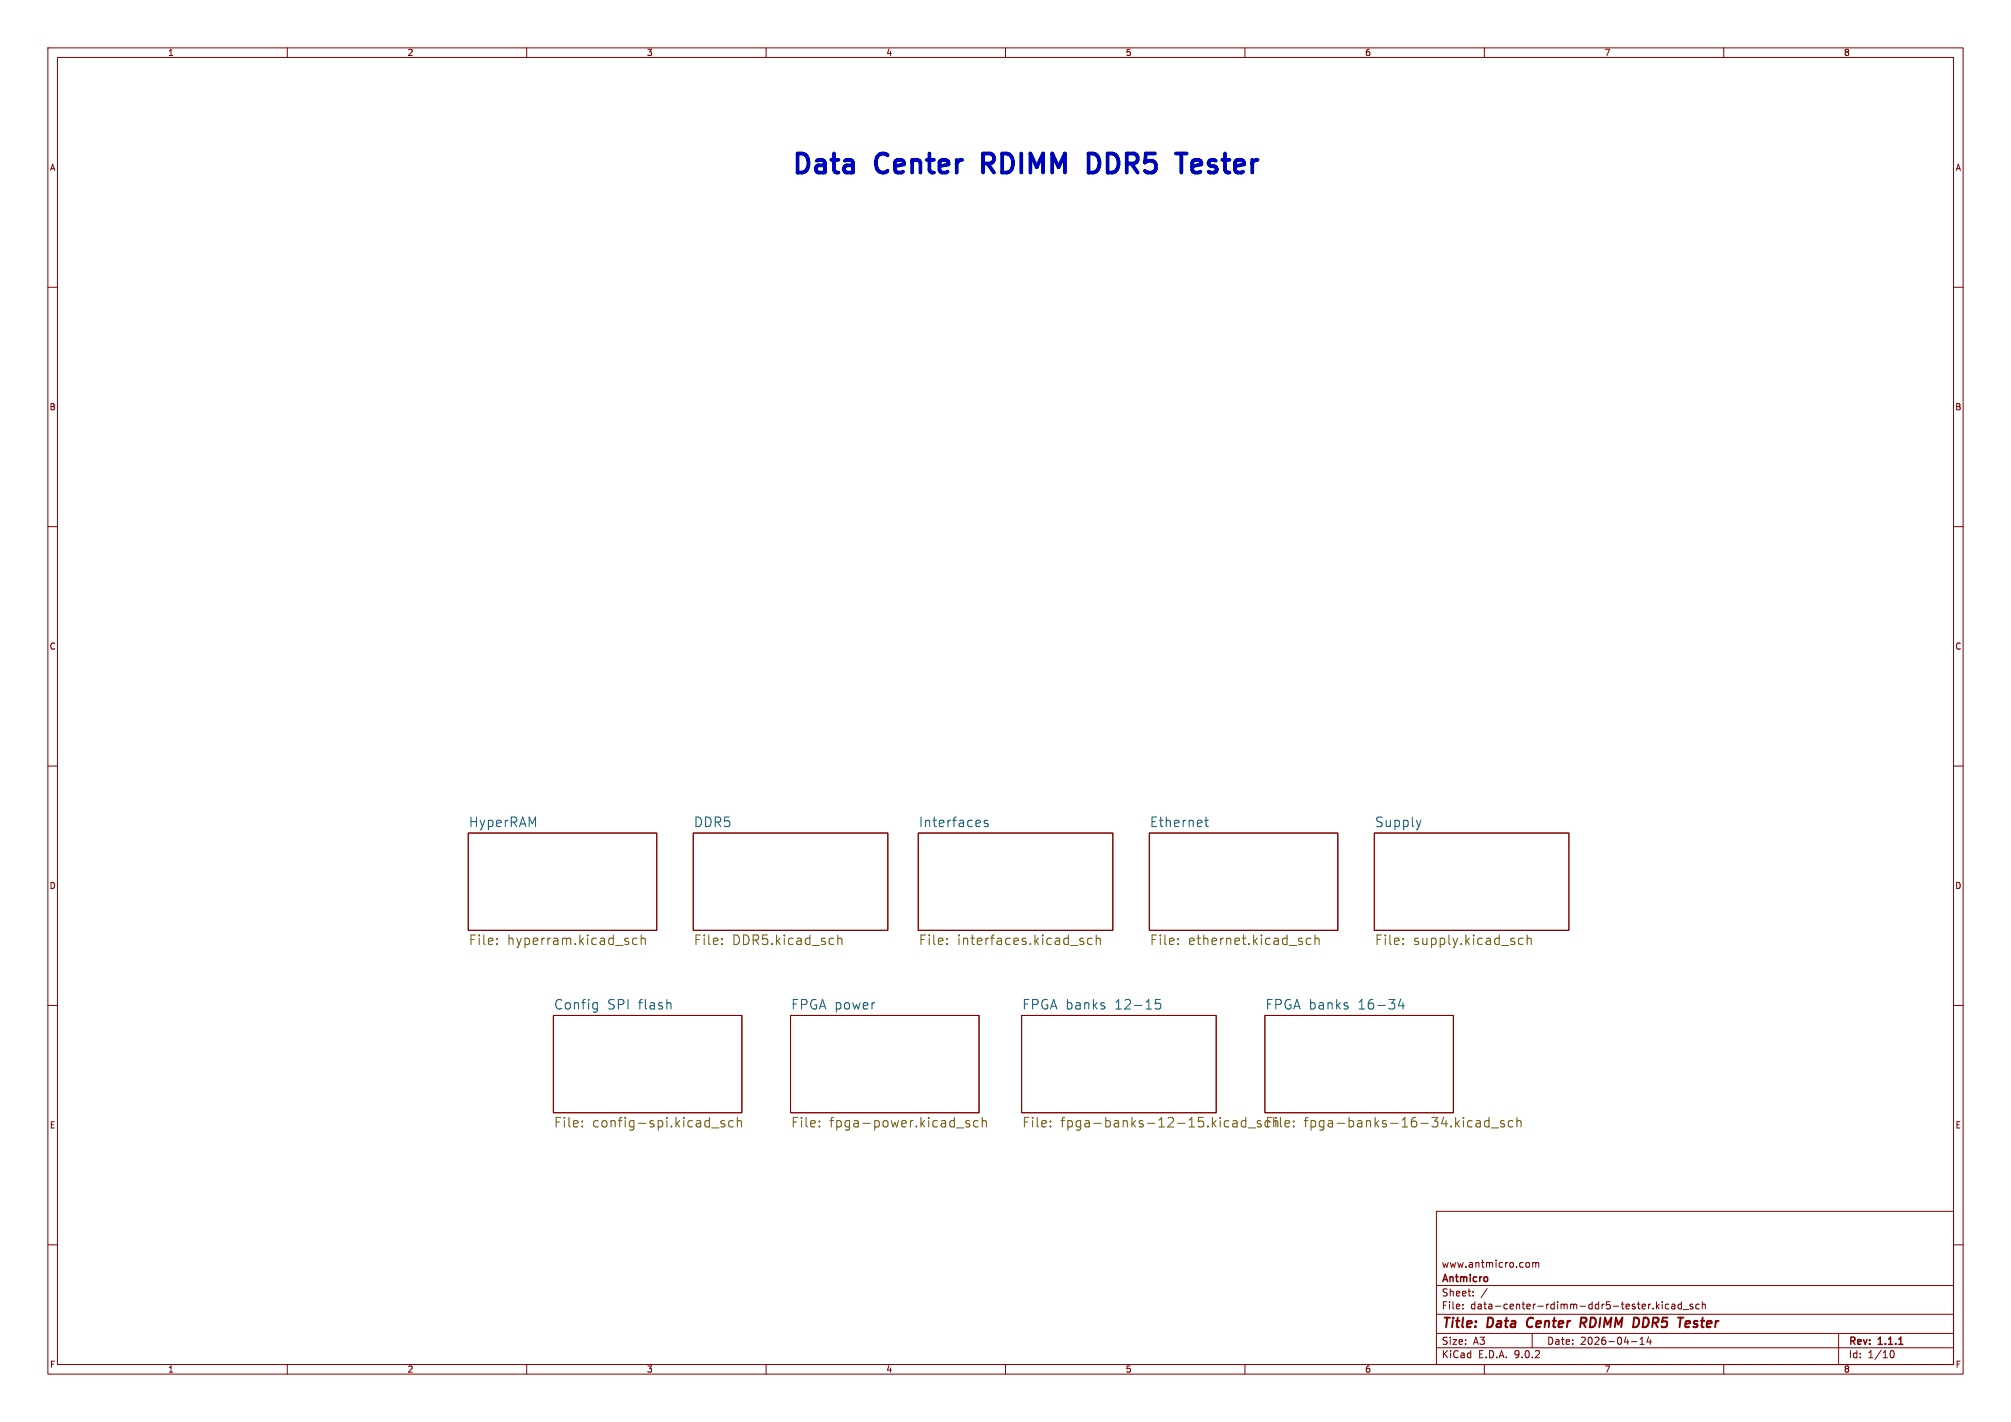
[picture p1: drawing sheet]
<svg xmlns="http://www.w3.org/2000/svg" width="420mm" height="297mm" viewBox="0 0 420 297" stroke-linecap="round" stroke-linejoin="round" font-family="sans-serif">
<g fill="none" stroke="#840000" stroke-width=".21">
<path d="M10 10h400v277h-400zM12 12h396v273h-396zM60 10v2M110 10v2M160 10v2M210 10v2M260 10v2M310 10v2M360 10v2M10 60h2M408 60h2M10 110h2"/>
<path d="M408 110h2M10 160h2M408 160h2M97.8 174h39.4v20.3h-39.4zM144.8 174h40.6v20.3h-40.6zM191.8 174h40.6v20.3h-40.6zM240 174h39.4v20.3h-39.4zM287 174h40.7v20.3h-40.7zM10 210h2M115.6 212.1h39.3v20.3h-39.3zM165.1 212.1h39.4v20.3h-39.4zM213.4 212.1h40.6v20.3h-40.6z"/>
<path d="M264.2 212.1h39.3v20.3h-39.3zM408 210h2M300 253h108v32h-108zM10 260h2M300 278.5h108M300 274.5h108M300 268.5h108M305.5 273.2v.2M305.5 272.5v.1M307.7 270.5v.2M307.7 269.8v.1M310.6 269.1l-1.3 1.9"/>
<path d="M319.2 263.7l.2 .3v.4l-.2 .3M320 278.5v3M320.1 263.8l.4-.1 .2 .2M320.1 263.7v1M320.7 263.9l.2-.2 .4 .1 .1 .9M320.7 263.9v.8M342.5 279.7l.4-.4v1.5M344.3 279.2l-.4 1.1h1M344.7 279.8v1M345.9 271.9v1.5M346.1 272.8l.4 .6M346.5 272.4l-.6 .6"/>
<path d="M347.2 271.9v.1M347.2 272.4v1M348.5 272.5l-.4-.1-.3 .3 .1 .6h.6M349.2 272.5h.5l.1 .9M349.8 272.7l-.5 .1-.2 .2 .2 .4 .5-.1M351.2 272.5l-.5-.1-.3 .3 .2 .6h.6M351.2 271.9v1.5M351.5 273.5h1.2M353.5 272.5l-.3-.1-.3 .2 .1 .2 .5 .2v.3h-.6M354.9 272.5l-.5-.1-.2 .3 .1 .6h.6M355.5 272.5l.2-.1 .4 .1 .1 .9M355.5 271.9v1.5"/>
<path d="M384 278.5v6.5M408 260h2M60 285v2M110 285v2M160 285v2M210 285v2M260 285v2M300 281.5h108M310 285v2M340.7 280.2h1.2M342.5 280.8h.9M360 285v2"/>
<path d="M394.7 282.7l.2-.5 .2-.1a.8 .8 0 0 1 .5 .7 .8 .8 0 0 1-.5 .8l-.2-.2-.2-.4"/>
</g>
<path d="M396.5 280.8h.9" fill="none" stroke="#840000" stroke-width=".3"/>
<path d="M319.2 275.5l-.3 .8 .3 .8M330.6 276.3l.5 .9M331 275.2h-.7l-.3 2M331.1 276.2l-1 .1M342.3 275.7v.6M352.2 276l.5-.1 .2 .1 .1 .3-1 .2M352.8 277.1l-.6 .1" fill="none" stroke="#840000" stroke-width=".4"/>
<g fill="none" stroke="#006464" stroke-width=".21">
<path d="M206.3 171.4l-.5-.1-.3 .3 .1 .3 .7 .2v.5h-.8M251.6 171.3h.8M251.9 170.6v1.8l.1 .2 .4 .1M296.8 171.3l-.5 1.4M124.2 209.4l.5 .1M124.7 210.7l-.5 .1M124.7 209.4v1.6l-.3 .4M139.8 209.4l.3 .3v1.1M230.7 210.2v.5M242.3 208.7h-.9l-.1 1 .3-.2 .6 .1 .2 .3-.1 .7-.3 .2h-.4l-.3-.2M281.5 210.2v.5M292.5 208.7l-.4 1.4h1.2"/>
<path d="M293 209.4v1.4"/>
</g>
<g fill="none" stroke="#725600" stroke-width=".21">
<path d="M103.8 197.1v.2M103.8 196v.2M133.1 196l-.6-.1-.4 .4v.6l.2 .3h.8M133.9 196.1a.5 .5 0 0 1 .9 .1v1.1M133.9 195.3v2M150.8 197.1v.2M150.8 196v.2M175 196.1a.5 .5 0 0 1 .8 .1v1.1M175 195.3v2M197.8 197.1v.2M197.8 196v.2M225.8 196.6l.5 .1 .1 .3-.3 .3h-.4"/>
<path d="M225.8 195.9l.5 .1M228.1 196l-.6-.1-.4 .4v.6l.2 .3h.8M228.9 196.1a.5 .5 0 0 1 .9 .1v1.1M228.9 195.3v2M246.1 197.1v.2M246.1 196v.2M273.8 196l-.6-.1-.4 .4v.6l.2 .3h.8M274.6 196.1a.5 .5 0 0 1 .9 .1v1.1M274.6 195.3v2M293 197.1v.2M293 196v.2M318.1 196l-.6-.1-.4 .4v.6l.2 .3h.8"/>
<path d="M318.9 196.1a.5 .5 0 0 1 .9 .1v1.1M318.9 195.3v2M121.6 235.2v.2M121.6 234.1v.2M148.6 235.6h1.6M151.3 234.1l-.5-.1-.3 .3 .1 .3 .7 .2v.5h-.8M153.1 234.1l-.5-.1-.4 .4v.6l.2 .3h.7M154 234.2a.5 .5 0 0 1 .8 .1v1.1M154 233.4v2M171.1 235.2v.2M171.1 234.1v.2M199.8 235.6h1.5"/>
<path d="M202.5 234.1l-.5-.1-.3 .3 .1 .3 .7 .2v.5h-.8M204.3 234.1l-.6-.1-.4 .4v.6l.2 .3h.8M205.1 234.2a.5 .5 0 0 1 .9 .1v1.1M205.1 233.4v2M219.4 235.2v.2M219.4 234.1v.2M257.5 234.1h.8l.1 1.3M258.4 234.5l-.7 .1a.39 .39 0 0 0-.3 .4 .39 .39 0 0 0 .3 .4l.7-.1M260.2 234.1l-.6-.1-.4 .4v.6l.2 .3h.8M260.2 233.4v2M260.7 235.6h1.5M263.3 234.1l-.4-.1-.3 .4 .1 .2 .4 .1 .3 .3"/>
<path d="M263.4 235.1l-.3 .3-.5-.1M270.2 235.2v.2M270.2 234.1v.2M308.3 234.1h.8l.1 1.3M309.2 234.5l-.7 .1a.39 .39 0 0 0-.3 .4 .39 .39 0 0 0 .3 .4l.7-.1M311 234.1l-.6-.1-.4 .4v.6l.2 .3h.8M311 233.4v2M311.5 235.6h1.5M314.1 234.1l-.4-.1-.3 .3 .1 .3 .6 .2v.5h-.7M316 234.1l-.6-.1-.4 .4v.6l.2 .3h.8M316.8 234.2a.5 .5 0 0 1 .9 .1v1.1M316.8 233.4v2"/>
</g>
<path d="M205.3 34.2h1.5M206.8 32.1h-1.5v4M227.3 32.1h1l.6 .2 .3 .3M229.2 35.5l-.3 .4-.6 .2h-1M245.6 32.1h2.2M249.6 33.4l-.4 .2-.2 .4v1.5l.2 .4 .4 .2M250.9 34.3l-1.9 .4" fill="none" stroke="#0000c2" stroke-width=".8"/>
<g font-size="5.6" fill="#0000c2">
<text x="165.1" y="36.6">Data</text>
<text x="183.2" y="36.6">Center</text>
<text x="207" y="36.6">RDIMM</text>
<text x="230.7" y="36.6">DDR5</text>
<text x="251" y="36.6">Tester</text>
</g>
<g font-size="2.8" fill="#006464">
<text x="97.8" y="172.9">HyperRAM</text>
<text x="144.8" y="172.9">DDR5</text>
<text x="191.8" y="172.9">Interfaces</text>
<text x="240" y="172.9">Ethernet</text>
<text x="287" y="172.9">Supply</text>
<text x="115.6" y="211">Config</text>
<text x="126.7" y="211">SPI flash</text>
<text x="165.1" y="211">FPGA power</text>
<text x="213.4" y="211">FPGA banks</text>
<text x="232.7" y="211">12-15</text>
<text x="264.2" y="211">FPGA banks</text>
<text x="283.5" y="211">16-34</text>
</g>
<g font-size="2.8" fill="#725600">
<text x="97.8" y="197.7">File:</text>
<text x="105.8" y="197.7">hyperram.kicad_sch</text>
<text x="144.8" y="197.7">File:</text>
<text x="152.8" y="197.7">DDR5.kicad_sch</text>
<text x="191.8" y="197.7">File:</text>
<text x="199.8" y="197.7">interfaces.kicad_sch</text>
<text x="240" y="197.7">File:</text>
<text x="248" y="197.7">ethernet.kicad_sch</text>
<text x="287" y="197.7">File:</text>
<text x="295" y="197.7">supply.kicad_sch</text>
<text x="115.6" y="235.8">File:</text>
<text x="123.6" y="235.8">config-spi.kicad_sch</text>
<text x="165.1" y="235.8">File:</text>
<text x="173.1" y="235.8">fpga-power.kicad_sch</text>
<text x="213.4" y="235.8">File:</text>
<text x="221.3" y="235.8">fpga-banks-12-15.kicad_sch</text>
<text x="264.2" y="235.8">File:</text>
<text x="272.1" y="235.8">fpga-banks-16-34.kicad_sch</text>
</g>
<g font-size="2.8" fill="#840000">
<text x="301" y="277.9">Title:</text>
<text x="310.6" y="277.9">Data</text>
<text x="319.7" y="277.9">Center</text>
<text x="331.7" y="277.9">RDIMM</text>
<text x="343.5" y="277.9">DDR5</text>
<text x="353.8" y="277.9">Tester</text>
</g>
<g font-size="2.1" fill="#840000">
<text x="301" y="268.2">Antmicro</text>
<text x="301" y="265">www.antmicro.com</text>
<text x="301" y="273.7">File:</text>
<text x="301" y="271">Sheet:</text>
<text x="307.1" y="273.7">data-center-rdimm-ddr5-tester.kicad_sch</text>
<text x="301" y="281.1">Size:</text>
<text x="307.6" y="281.1">A3</text>
<text x="323" y="281.1">Date:</text>
<text x="330" y="281.1">2026-04-14</text>
<text x="386" y="281.3">Rev:</text>
<text x="392.4" y="281.3">1.1.1</text>
<text x="301" y="283.9">KiCad</text>
<text x="308.7" y="283.9">E.D.A.</text>
<text x="316.3" y="283.9">9.0.2</text>
<text x="386" y="283.9">Id:</text>
<text x="390.1" y="283.9">1/10</text>
</g>
<g font-size="1.8" fill="#840000">
<text x="35" y="11.9">1</text>
<text x="85" y="11.9">2</text>
<text x="135" y="11.9">3</text>
<text x="185" y="11.9">4</text>
<text x="235" y="11.9">5</text>
<text x="285" y="11.9">6</text>
<text x="335" y="11.9">7</text>
<text x="385" y="11.9">8</text>
<text x="10.3" y="35.9">A</text>
<text x="408.3" y="35.9">A</text>
<text x="10.3" y="85.9">B</text>
<text x="408.2" y="85.9">B</text>
<text x="10.3" y="135.9">C</text>
<text x="408.2" y="135.9">C</text>
<text x="10.3" y="185.9">D</text>
<text x="408.2" y="185.9">D</text>
<text x="10.3" y="235.9">E</text>
<text x="408.3" y="235.9">E</text>
<text x="10.3" y="285.9">F</text>
<text x="35" y="286.9">1</text>
<text x="85" y="286.9">2</text>
<text x="135" y="286.9">3</text>
<text x="185" y="286.9">4</text>
<text x="235" y="286.9">5</text>
<text x="285" y="286.9">6</text>
<text x="335" y="286.9">7</text>
<text x="385" y="286.9">8</text>
<text x="408.3" y="285.9">F</text>
</g>
</svg>
